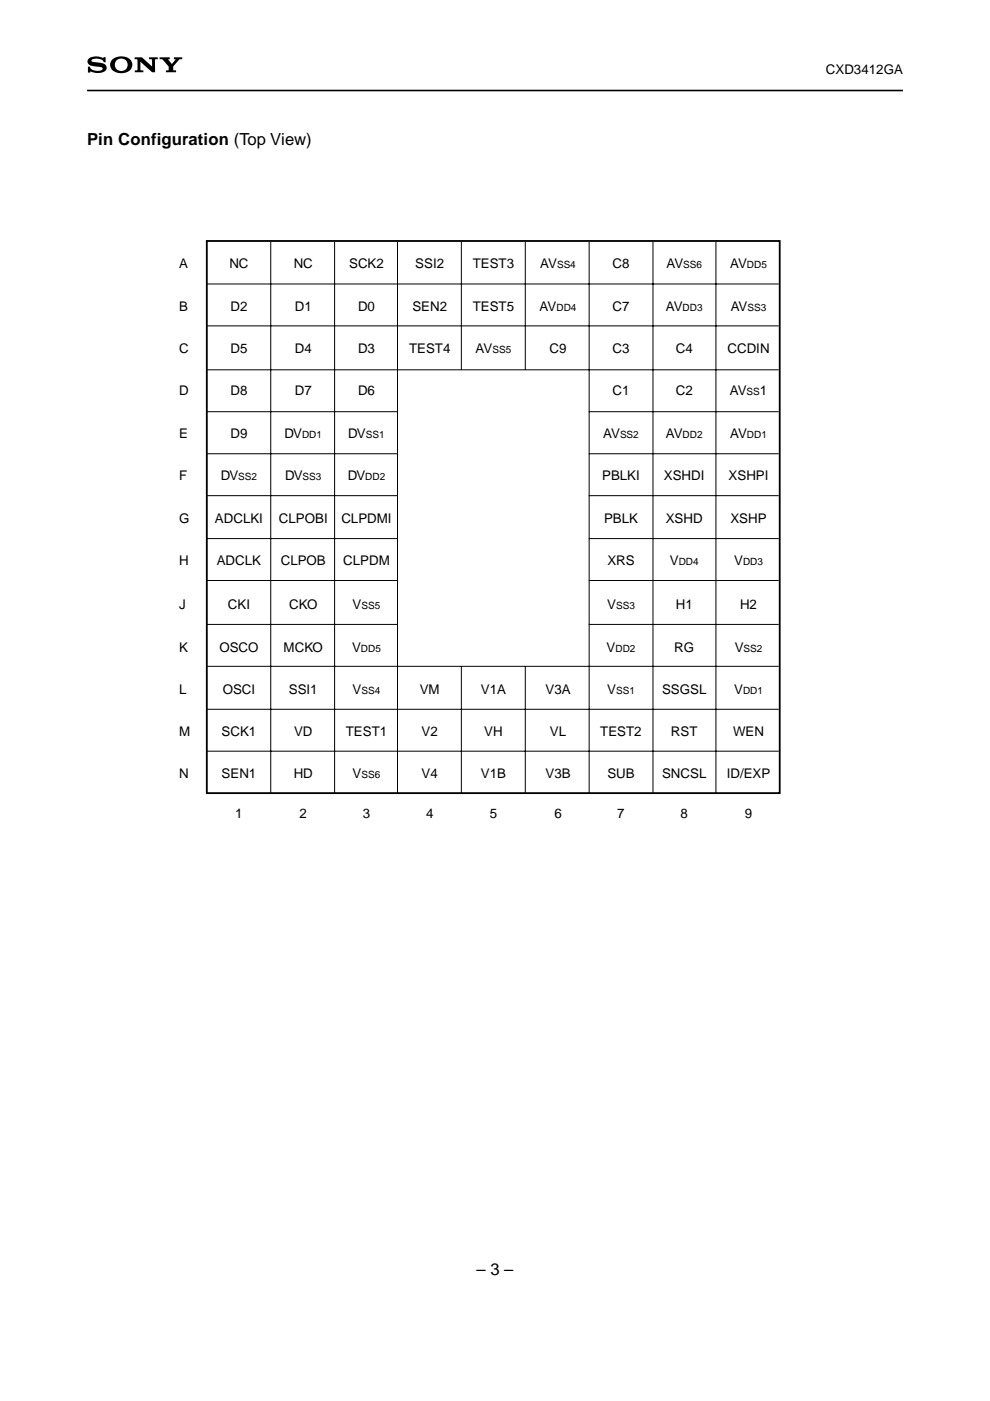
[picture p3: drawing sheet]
<svg xmlns="http://www.w3.org/2000/svg" width="210mm" height="297mm" viewBox="0 0 210 297" stroke-linecap="round" stroke-linejoin="round" font-family="sans-serif">
<path d="M18.5 19.2h172.9" fill="none" stroke="#000" stroke-width=".34"/>
<path d="M18.7 12.5a3.4 3.4 0 0 1 3.3-.3v-.1h.4v1.1h-.4a1.73 1.73 0 0 0-2.6-.3 2.17 2.17 0 0 0 1.7 .4 1.17 1.17 0 0 1 1.2 .4 1.17 1.17 0 0 1 .1 1.2 3.6 3.6 0 0 1-3.3 .3v.2h-.5v-1.3h.5a1.74 1.74 0 0 0 2.4 .8l.3-.3a2.28 2.28 0 0 0-1.9-.6 1.04 1.04 0 0 1-1.1-.3 1.04 1.04 0 0 1-.1-1.2zM23.9 12.6a2.82 2.82 0 0 1 4 .5 1.79 1.79 0 0 1-1.8 2.4h-.4v-.5a1.32 1.32 0 0 0 1.2-1.9 1.32 1.32 0 0 0-2.3-.2 1.32 1.32 0 0 0 .8 2.1h.3v.5a1.91 1.91 0 0 1-2.2-2.4zM28.5 12.2h1.6l2.2 1.9-.1-1.5h-.6v-.4h1.9v.4h-.6v2.7h-.6l-2.5-2.2v1.8h.6v.4h-1.8v-.4l.5-.1 .1-2-.1-.2h-.6zM33.8 12.2h2.2v.3l-.3 .2 .7 .9 .8-.9-.3-.1v-.4h1.7v.4h-.5l-1.4 1.5v.7l.6 .1v.4h-2.1v-.4l.6-.1v-.5a3.1 3.1 0 0 0-1.2-1.6l-.8-.1z" fill="#000"/>
<path d="M43.8 51.1h121.5v117.1h-121.5z" fill="none" stroke="#000" stroke-width=".39"/>
<g fill="none" stroke="#000" stroke-width=".21">
<path d="M57.4 51.3v116.9M70.9 51.3v116.9M84.3 51.3v116.9M97.8 51.3v27M111.4 51.3v27M124.9 51.3v116.9M138.4 51.3v116.9M151.8 51.3v116.9M43.8 60.2h121.3M43.8 69.1h121.3M43.8 78.4h121.3M43.8 87.3h40.4"/>
<path d="M43.8 96.2h40.4M124.9 87.3h40.2M124.9 96.2h40.2M43.8 105.1h40.4M43.8 114.2h40.4M124.9 105.1h40.2M124.9 114.2h40.2M43.8 123.1h40.4M43.8 132.4h40.4M124.9 123.1h40.2M124.9 132.4h40.2M43.8 141.3h121.3"/>
<path d="M43.8 150.4h121.3M43.8 159.3h121.3M97.8 141.2v27M111.4 141.2v27"/>
</g>
<g font-size="3.5">
<text x="18.5" y="30.7">Pin Configuration (Top View)</text>
<text x="101.1" y="270.3">– 3 –</text>
</g>
<g font-size="2.8">
<text x="175.1" y="15.6">CXD3412GA</text>
<text x="38" y="56.9">A</text>
<text x="48.6" y="56.9">NC</text>
<text x="62.3" y="56.9">NC</text>
<text x="74" y="56.9">SCK2</text>
<text x="88.1" y="56.9">SSI2</text>
<text x="100.2" y="56.9">TEST3</text>
<text x="114.5" y="56.9">AV</text>
<text x="129.9" y="56.9">C8</text>
<text x="141.3" y="56.9">AV</text>
<text x="154.8" y="56.9">AV</text>
<text x="38" y="65.8">B</text>
<text x="48.9" y="65.8">D2</text>
<text x="62.5" y="65.8">D1</text>
<text x="75.9" y="65.8">D0</text>
<text x="87.4" y="65.8">SEN2</text>
<text x="100.2" y="65.8">TEST5</text>
<text x="114.4" y="65.8">AV</text>
<text x="129.9" y="65.8">C7</text>
<text x="141.2" y="65.8">AV</text>
<text x="154.9" y="65.8">AV</text>
<text x="38" y="74.9">C</text>
<text x="48.9" y="74.9">D5</text>
<text x="62.5" y="74.9">D4</text>
<text x="75.9" y="74.9">D3</text>
<text x="86.7" y="74.9">TEST4</text>
<text x="100.8" y="74.9">AV</text>
<text x="116.5" y="74.9">C9</text>
<text x="129.9" y="74.9">C3</text>
<text x="143.3" y="74.9">C4</text>
<text x="154.2" y="74.9">CCDIN</text>
<text x="38" y="83.8">D</text>
<text x="48.9" y="83.8">D8</text>
<text x="62.5" y="83.8">D7</text>
<text x="75.9" y="83.8">D6</text>
<text x="129.9" y="83.8">C1</text>
<text x="143.3" y="83.8">C2</text>
<text x="154.7" y="83.8">AV</text>
<text x="161.1" y="83.8">1</text>
<text x="38" y="92.8">E</text>
<text x="48.9" y="92.8">D9</text>
<text x="60.3" y="92.8">DV</text>
<text x="73.8" y="92.8">DV</text>
<text x="127.9" y="92.8">AV</text>
<text x="141.2" y="92.8">AV</text>
<text x="154.8" y="92.8">AV</text>
<text x="38" y="101.7">F</text>
<text x="46.8" y="101.7">DV</text>
<text x="60.4" y="101.7">DV</text>
<text x="73.7" y="101.7">DV</text>
<text x="127.7" y="101.7">PBLKI</text>
<text x="140.8" y="101.7">XSHDI</text>
<text x="154.5" y="101.7">XSHPI</text>
<text x="38" y="110.9">G</text>
<text x="45.6" y="110.9">ADCLKI</text>
<text x="59.1" y="110.9">CLPOBI</text>
<text x="72.4" y="110.9">CLPDMI</text>
<text x="128.1" y="110.9">PBLK</text>
<text x="141.2" y="110.9">XSHD</text>
<text x="154.9" y="110.9">XSHP</text>
<text x="38" y="119.8">H</text>
<text x="46" y="119.8">ADCLK</text>
<text x="59.5" y="119.8">CLPOB</text>
<text x="72.8" y="119.8">CLPDM</text>
<text x="128.8" y="119.8">XRS</text>
<text x="142" y="119.8">V</text>
<text x="155.7" y="119.8">V</text>
<text x="38" y="129.2">J</text>
<text x="48.3" y="129.2">CKI</text>
<text x="61.3" y="129.2">CKO</text>
<text x="74.8" y="129.2">V</text>
<text x="128.7" y="129.2">V</text>
<text x="143.3" y="129.2">H1</text>
<text x="156.9" y="129.2">H2</text>
<text x="38" y="138.2">K</text>
<text x="46.5" y="138.2">OSCO</text>
<text x="60.1" y="138.2">MCKO</text>
<text x="74.7" y="138.2">V</text>
<text x="128.6" y="138.2">V</text>
<text x="143" y="138.2">RG</text>
<text x="155.8" y="138.2">V</text>
<text x="38" y="147.1">L</text>
<text x="47.2" y="147.1">OSCI</text>
<text x="61.2" y="147.1">SSI1</text>
<text x="74.8" y="147.1">V</text>
<text x="89" y="147.1">VM</text>
<text x="102" y="147.1">V1A</text>
<text x="115.7" y="147.1">V3A</text>
<text x="128.7" y="147.1">V</text>
<text x="140.4" y="147.1">SSGSL</text>
<text x="155.7" y="147.1">V</text>
<text x="38" y="156">M</text>
<text x="47" y="156">SCK1</text>
<text x="62.3" y="156">VD</text>
<text x="73.3" y="156">TEST1</text>
<text x="89.4" y="156">V2</text>
<text x="102.7" y="156">VH</text>
<text x="116.6" y="156">VL</text>
<text x="127.3" y="156">TEST2</text>
<text x="142.3" y="156">RST</text>
<text x="155.4" y="156">WEN</text>
<text x="38" y="165">N</text>
<text x="47" y="165">SEN1</text>
<text x="62.3" y="165">HD</text>
<text x="74.8" y="165">V</text>
<text x="89.4" y="165">V4</text>
<text x="102" y="165">V1B</text>
<text x="115.7" y="165">V3B</text>
<text x="128.8" y="165">SUB</text>
<text x="140.4" y="165">SNCSL</text>
<text x="154.1" y="165">ID/EXP</text>
<text x="49.9" y="173.4">1</text>
<text x="63.5" y="173.4">2</text>
<text x="76.9" y="173.4">3</text>
<text x="90.3" y="173.4">4</text>
<text x="103.8" y="173.4">5</text>
<text x="117.5" y="173.4">6</text>
<text x="130.9" y="173.4">7</text>
<text x="144.3" y="173.4">8</text>
<text x="157.9" y="173.4">9</text>
</g>
<g font-size="2.1">
<text x="118.1" y="56.9">SS4</text>
<text x="144.9" y="56.9">SS6</text>
<text x="158.4" y="56.9">DD5</text>
<text x="118" y="65.8">DD4</text>
<text x="144.7" y="65.8">DD3</text>
<text x="158.5" y="65.8">SS3</text>
<text x="104.4" y="74.9">SS5</text>
<text x="158.3" y="83.8">SS</text>
<text x="64.1" y="92.8">DD1</text>
<text x="77.6" y="92.8">SS1</text>
<text x="131.5" y="92.8">SS2</text>
<text x="144.7" y="92.8">DD2</text>
<text x="158.4" y="92.8">DD1</text>
<text x="50.5" y="101.7">SS2</text>
<text x="64.2" y="101.7">SS3</text>
<text x="77.5" y="101.7">DD2</text>
<text x="143.9" y="119.8">DD4</text>
<text x="157.5" y="119.8">DD3</text>
<text x="76.6" y="129.2">SS5</text>
<text x="130.6" y="129.2">SS3</text>
<text x="76.5" y="138.2">DD5</text>
<text x="130.5" y="138.2">DD2</text>
<text x="157.7" y="138.2">SS2</text>
<text x="76.6" y="147.1">SS4</text>
<text x="130.6" y="147.1">SS1</text>
<text x="157.5" y="147.1">DD1</text>
<text x="76.6" y="165">SS6</text>
</g>
</svg>
